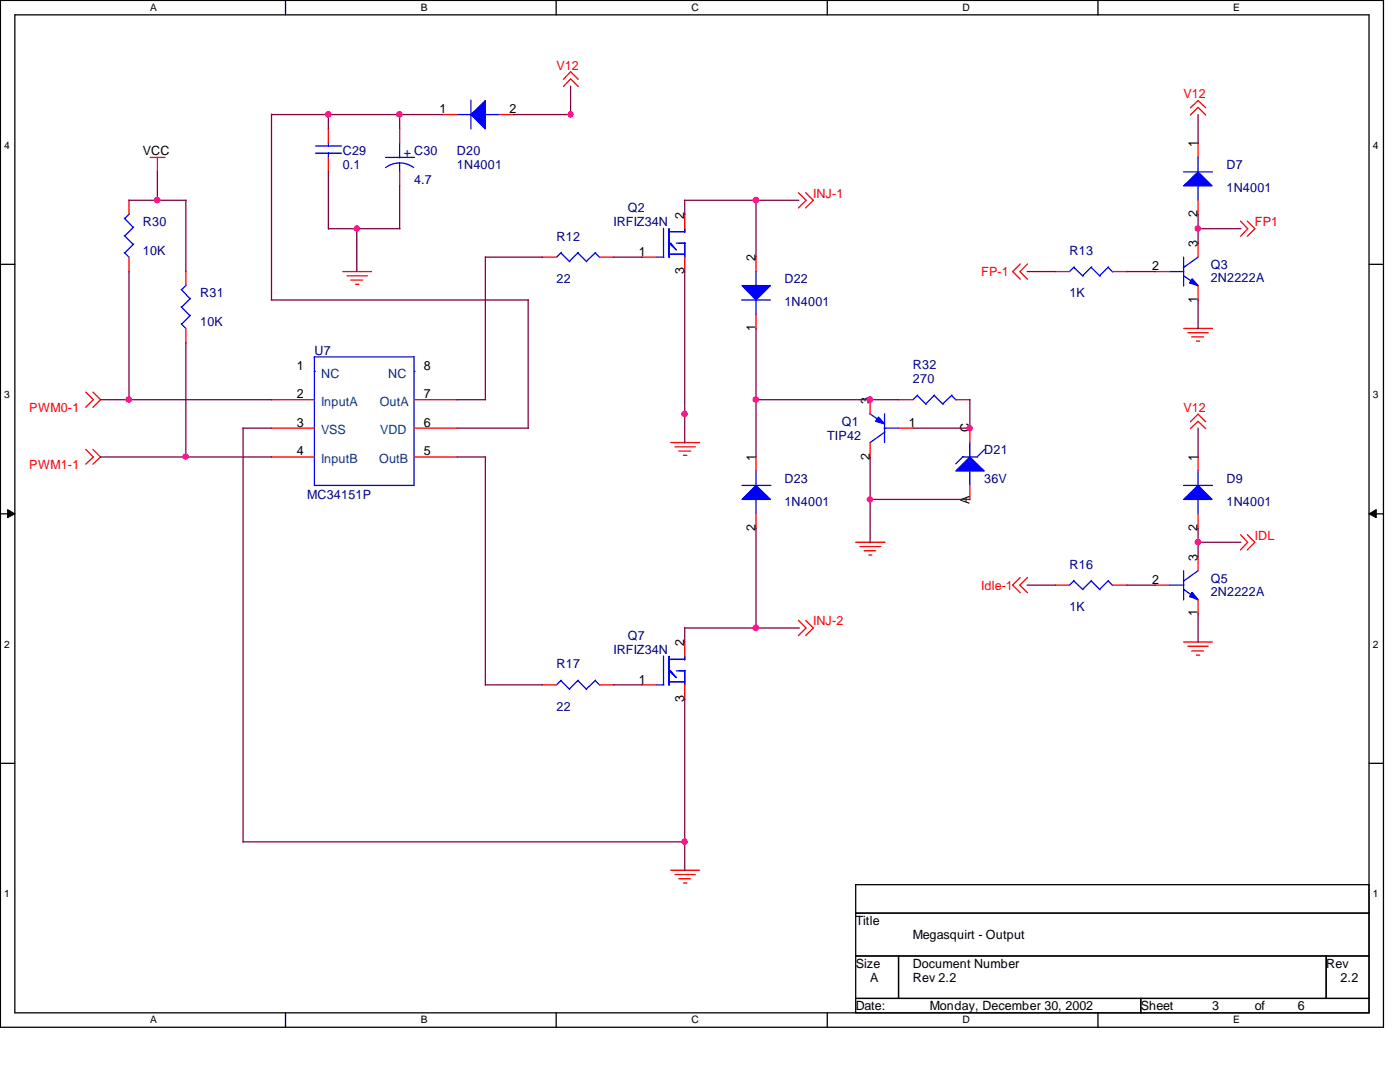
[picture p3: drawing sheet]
<svg xmlns="http://www.w3.org/2000/svg" width="279mm" height="216mm" viewBox="0 0 279 216" stroke-linecap="round" stroke-linejoin="round" font-family="sans-serif">
<g fill="none" stroke="#000" stroke-width=".25">
<path d="M.1 .1h276v204.9h-276zM3 3h270.2v199.1h-270.2zM57 .1v2.9M111 .1v2.9M165.1 .1v2.9M219.1 .1v2.9M.1 52.7h2.9M273.2 52.7h2.9M.1 102.5h2.9M273.2 102.5h2.9M.1 152.3h2.9M273.2 152.3h2.9"/>
<path d="M273.2 176.5h-102.4v25.6M170.8 182.2h102.4M170.8 190.8h102.4M170.8 199.2h102.4M179.3 190.8v8.4M227.7 199.2v2.9M264.7 190.8v8.4M57 202.1v2.9M111 202.1v2.9M165.1 202.1v2.9M219.1 202.1v2.9"/>
</g>
<g fill="#000" stroke="#000" stroke-width=".2">
<path d="M1.5 101.7l1.5 .8-1.5 .8z" fill-rule="evenodd"/>
<path d="M273.2 102.5l1.5-.8v1.6z" fill-rule="evenodd"/>
</g>
<g fill="none" stroke="#f00" stroke-width=".25">
<path d="M112.4 15.8l1.5-1.5 1.5 1.5M112.4 17.3l1.5-1.6 1.5 1.6M25.7 39.9v2.9M30 31.4h2.9M31.4 31.4v3M65.5 25.7v2.8M65.5 31.4v3M79.8 25.7v2.8M79.8 34.3v2.9M88.2 22.9h3M99.7 22.9h2.9M159.3 38.4l1.6 1.6-1.6 1.5"/>
<path d="M160.8 38.4l1.5 1.6-1.5 1.5M237.6 21.5l1.5-1.4 1.5 1.4M237.6 22.9l1.5-1.5 1.5 1.5M239.1 28.4v3M239.1 40v2.8M25.7 51.3v3M37.1 54.1v2.9M68.4 54.2h5.8M69.3 55h4M70 55.9h2.4M71 56.7h.6M108.1 51.3h3"/>
<path d="M119.6 51.3h2.9M128 51.3h3M136.7 42.7v2.9M136.7 51.3v3M150.9 51.2v3M203.6 52.7l-1.5 1.5 1.5 1.5M205.1 52.7l-1.6 1.5 1.6 1.5M210.6 54.2h2.8M222 54.2h3M230.5 54.2h2.9M239.1 48.4v2.9M239.1 57v2.9"/>
<path d="M247.6 44.1l1.4 1.5-1.4 1.6M248.9 44.1l1.5 1.5-1.5 1.6M17.1 78.2l1.5 1.6-1.5 1.5M18.5 78.2l1.6 1.6-1.6 1.5M37.1 65.5v3M54.1 79.8h8.6M82.6 79.8h8.7M150.9 62.7v2.9M173.7 79.7v2.9M179.2 79.8h3M190.8 79.8h2.8M236.2 65.5h5.8"/>
<path d="M237.1 66.4h4M237.8 67.2h2.4M238.8 68.1h.6M17.1 89.7l1.5 1.5-1.5 1.4M18.5 89.7l1.6 1.5-1.6 1.4M54.1 85.4h8.6M54.1 91.2h8.6M82.6 85.4h8.7M82.6 91.2h8.7M133.9 88.3h5.7M134.7 89.2h4.1M135.5 90h2.3"/>
<path d="M136.4 90.8h.7M150.9 91.1v2.9M173.7 88.3v3M179.3 85.4h3M193.5 85.3v3M193.5 96.9v2.8M237.6 84.2l1.5-1.6 1.5 1.6M237.6 85.5l1.5-1.4 1.5 1.4M239.1 91.1v2.9M150.9 102.5v3M170.8 108.2h5.8M171.6 109.1h4.2"/>
<path d="M172.5 109.9h2.3M173.4 110.7h.6M203.6 115.2l-1.5 1.6 1.5 1.5M205.1 115.2l-1.6 1.6 1.6 1.5M210.6 116.8h2.8M222 116.8h3M230.5 116.8h2.9M239.1 102.5v3M239.1 111v2.9M239.1 119.6v2.9M247.6 106.7l1.4 1.5-1.4 1.5M248.9 106.7l1.5 1.5-1.5 1.5"/>
<path d="M108.1 136.7h3M119.6 136.7h2.9M128 136.7h3M136.7 128v3M136.7 136.7v2.9M159.3 123.8l1.6 1.5-1.6 1.5M160.8 123.8l1.5 1.5-1.5 1.5M236.2 128.1h5.8M237.1 128.9h4M237.8 129.9h2.4M238.8 130.7h.6M133.9 173.7h5.7"/>
<path d="M134.7 174.5h4.1M135.5 175.3h2.3M136.4 176.2h.7"/>
</g>
<g fill="none" stroke="#00f" stroke-width=".25">
<path d="M94 20v5.7M63 30.6h5.2M63 29.1h5.2M65.5 28.5v.7M65.5 30.5v.9M77 31.4h5.7M79.8 32.5l1.4 .3 1.3 .6M79.8 32.5l-1.5 .3-1.3 .6M79.8 28.5v3M79.8 32.5v1.9M91.1 22.9h2.9M96.8 22.9h2.9"/>
<path d="M236.2 34.3h5.8M239.1 31.3v3M239.1 37v3M24.8 50.4l.9 .9M24.8 47l1.8 1.8M24.8 43.5l1.8 1.9M25.8 42.7l-.9 .9M26.7 48.7l-1.8 1.8M26.7 45.3l-1.8 1.8M36.2 57.7l1.7 1.9M37.2 56.9l-1 .9M38 59.5l-1.8 1.8"/>
<path d="M111.9 50.5l1.8 1.7M112 50.4l-.9 .9M115.3 50.5l1.8 1.7M115.4 50.4l-1.8 1.8M118.8 50.5l.9 .9M118.9 50.4l-1.9 1.8M131 51.3h1.5M132.4 45.6v5.7M133.4 46.2h3.3M133.5 45.6v5.8M133.5 50.7h3.2M135 48.5h1.7"/>
<path d="M136.7 45.6v.7M136.7 48.5v2.9M148 59.9h5.8M150.9 54.2v2.9M150.9 59.9v2.9M214.3 53.3l1.9 1.8M214.4 53.3l-1 .9M217.8 53.3l1.7 1.8M217.8 53.3l-1.7 1.7M221.1 53.3l1 1M221.2 53.3l-1.7 1.7M233.3 54.2h2.9"/>
<path d="M236.2 55l3 2.1M236.2 51.3v5.8M239.1 51.3l-3 2.1M36.2 64.6l.9 .9M36.2 61.2l1.7 1.8M38 62.9l-1.8 1.8M62.7 74.1h.1M62.7 71.2h19.9v25.7h-19.9zM82.6 74.1h.1M183 78.9l1.8 1.8M183.1 78.8l-.9 1M186.4 78.9l1.8 1.8"/>
<path d="M186.5 78.8l-1.8 1.8M189.9 78.9l.9 .9M190 78.8l-1.9 1.8M148.1 96.9h5.7M150.9 93.9v3M150.9 99.6v2.9M173.6 82.5l2.9 2.1M176.4 85.4h2.9M176.5 82.5v5.8M176.6 86.2l-2.9 2.1M192.1 91.2h3M192.2 91.1l-1.4 1.4"/>
<path d="M193.5 88.2v3M193.5 93.9v3M196.5 89.7l-1.5 1.5M236.2 96.9h5.8M239.1 93.9v3M239.1 99.6v2.9M214.3 115.9l1.9 1.8M214.4 115.8l-1 1M217.8 115.9l1.7 1.8M217.8 115.8l-1.7 1.8M221.1 115.9l1 .9M221.2 115.8l-1.7 1.8"/>
<path d="M233.3 116.8h2.9M236.2 113.9v5.8M236.2 117.6l3 2.1M239.1 113.9l-3 2.1M111.9 135.8l1.8 1.8M112 135.7l-.9 1M115.3 135.8l1.8 1.8M115.4 135.7l-1.8 1.8M118.8 135.8l.9 .9M118.9 135.7l-1.9 1.8M131 136.7h1.5M132.4 130.9v5.8"/>
<path d="M133.4 131.6h3.3M133.5 131v5.7M133.5 136.1h3.2M135 133.9h1.7M136.7 131v.7M136.7 133.9v2.8"/>
</g>
<g fill="#00f" stroke="#00f" stroke-width=".25">
<path d="M133.5 48.5h.4l1.1 1.4z" fill-rule="evenodd"/>
<path d="M190.8 94l2.7-2.8 2.9 2.8z" fill-rule="evenodd"/>
<path d="M133.5 133.9h.4l1.1 1.3z" fill-rule="evenodd"/>
<path d="M237.9 55.6l1.2 1.4-1.7-.5z" fill-rule="evenodd"/>
<path d="M237.9 118.2l1.2 1.4-1.7-.6z" fill-rule="evenodd"/>
<path d="M236.2 37.1l2.9-2.8 2.8 2.8z" fill-rule="evenodd"/>
<path d="M236.2 99.7l2.9-2.8 2.8 2.8z" fill-rule="evenodd"/>
<path d="M94 22.9l2.9-2.8v5.6z" fill-rule="evenodd"/>
<path d="M175.3 83.2l1.2 1.4-1.7-.5z" fill-rule="evenodd"/>
<path d="M148.1 57h5.7l-2.9 2.9z" fill-rule="evenodd"/>
<path d="M150.9 96.9l2.9 2.8h-5.7z" fill-rule="evenodd"/>
</g>
<g fill="none" stroke="#800040" stroke-width=".25">
<path d="M113.9 17.2v5.7M25.7 40h11.5M31.4 34.3v5.7M37.1 40v14.3M54.2 22.9h34.2M54.2 22.8v37.1M65.5 22.8v2.9M65.5 34.3v11.4M79.8 22.8v2.9M79.8 37v8.6M102.5 22.9h11.5M136.6 40h22.8"/>
<path d="M136.7 40v2.8M150.9 39.9v11.4M239.1 22.9v5.7M25.7 54.2v25.6M54.1 59.9h51.3M65.5 45.6h14.3M71.2 45.6v8.6M96.9 51.3h11.4M96.9 51.2v28.6M105.4 59.8v25.6M122.4 51.3h5.8M136.7 54.2v34.2"/>
<path d="M205 54.2h5.7M224.9 54.2h5.7M239 45.6h8.6M239.1 42.8v5.8M239.1 59.9v5.7M20.1 79.8h34.2M37.1 68.4v22.9M91.2 79.8h5.7M150.8 79.8h28.5M150.9 65.5v25.7M193.5 79.8v5.7M20.1 91.2h34.2"/>
<path d="M48.4 85.4h5.8M48.5 85.4v82.7M91.2 91.2h5.7M91.2 85.4h14.3M96.9 91.2v45.5M173.6 99.7h19.9M173.7 91.2v17.1M182.2 85.4h11.4M239.1 85.4v5.9M150.9 105.4v20M205 116.8h5.7M224.9 116.8h5.7"/>
<path d="M239 108.2h8.6M239.1 105.4v5.8M96.9 136.7h11.4M122.4 136.7h5.8M136.7 125.2v2.9M136.7 139.5v34.2M136.7 125.3h22.8M239.1 122.4v5.8M48.5 168h88.2"/>
</g>
<g fill="#f0f" stroke="#f0f" stroke-width=".25">
<circle cx="136.6" cy="82.6" r=".55"/>
<circle cx="136.6" cy="167.9" r=".55"/>
<circle cx="239.1" cy="45.6" r=".55"/>
<circle cx="239.1" cy="108.2" r=".55"/>
<circle cx="25.7" cy="79.7" r=".55"/>
<circle cx="37.1" cy="91.1" r=".52"/>
<circle cx="31.4" cy="39.9" r=".55"/>
<circle cx="65.5" cy="22.8" r=".55"/>
<circle cx="79.7" cy="22.8" r=".55"/>
<circle cx="71.2" cy="45.6" r=".53"/>
<circle cx="113.9" cy="22.8" r=".53"/>
<circle cx="150.8" cy="39.9" r=".55"/>
<circle cx="150.8" cy="125.3" r=".55"/>
<circle cx="173.6" cy="99.7" r=".52"/>
<circle cx="150.8" cy="79.7" r=".55"/>
<circle cx="173.6" cy="79.7" r=".55"/>
<circle cx="193.5" cy="85.4" r=".52"/>
</g>
<g font-size="2.5" fill="#f00">
<text x="111.1" y="13.9">V12</text>
<text x="236.2" y="19.6">V12</text>
<text x="162.3" y="39.5">INJ-1</text>
<text x="250.4" y="45.1">FP1</text>
<text x="195.8" y="55.1">FP-1</text>
<text x="5.8" y="82.1">PWM0-1</text>
<text x="236.2" y="82.1">V12</text>
<text x="5.8" y="93.6">PWM1-1</text>
<text x="250.4" y="107.8">IDL</text>
<text x="195.8" y="117.7">Idle-1</text>
<text x="162.3" y="124.8">INJ-2</text>
</g>
<g font-size="2.5">
<text x="87.7" y="22.6">1</text>
<text x="101.7" y="22.6">2</text>
<text x="239" y="29.4" transform="rotate(-90 239 29.4)">1</text>
<text x="28.5" y="30.9">VCC</text>
<text x="136.6" y="43.6" transform="rotate(-90 136.6 43.6)">2</text>
<text x="239" y="43.3" transform="rotate(-90 239 43.3)">2</text>
<text x="127.5" y="51.1">1</text>
<text x="150.8" y="52.2" transform="rotate(-90 150.8 52.2)">2</text>
<text x="230" y="53.8">2</text>
<text x="239" y="49.4" transform="rotate(-90 239 49.4)">3</text>
<text x="136.6" y="54.7" transform="rotate(-90 136.6 54.7)">3</text>
<text x="239" y="60.4" transform="rotate(-90 239 60.4)">1</text>
<text x="150.8" y="66" transform="rotate(-90 150.8 66)">1</text>
<text x="59.3" y="73.8">1</text>
<text x="84.6" y="73.8">8</text>
<text x="59.3" y="79.5">2</text>
<text x="84.6" y="79.5">7</text>
<text x="173.6" y="80.6" transform="rotate(-90 173.6 80.6)">3</text>
<text x="59.3" y="85.2">3</text>
<text x="84.6" y="85.2">6</text>
<text x="181.4" y="85.2">1</text>
<text x="193.5" y="86.3" transform="rotate(-90 193.5 86.3)">C</text>
<text x="59.3" y="90.8">4</text>
<text x="84.6" y="90.8">5</text>
<text x="150.8" y="92" transform="rotate(-90 150.8 92)">1</text>
<text x="173.6" y="91.7" transform="rotate(-90 173.6 91.7)">2</text>
<text x="239" y="92" transform="rotate(-90 239 92)">1</text>
<text x="193.5" y="100.5" transform="rotate(-90 193.5 100.5)">A</text>
<text x="150.8" y="105.9" transform="rotate(-90 150.8 105.9)">2</text>
<text x="239" y="105.9" transform="rotate(-90 239 105.9)">2</text>
<text x="239" y="111.9" transform="rotate(-90 239 111.9)">3</text>
<text x="230" y="116.5">2</text>
<text x="239" y="122.9" transform="rotate(-90 239 122.9)">1</text>
<text x="136.6" y="128.9" transform="rotate(-90 136.6 128.9)">2</text>
<text x="127.5" y="136.4">1</text>
<text x="136.6" y="140" transform="rotate(-90 136.6 140)">3</text>
<text x="170.8" y="184.6">Title</text>
<text x="182.2" y="187.4">Megasquirt - Output</text>
<text x="170.8" y="193.1">Size</text>
<text x="173.7" y="195.9">A</text>
<text x="182.2" y="195.9">Rev 2.2</text>
<text x="182.2" y="193.1">Document Number</text>
<text x="264.7" y="193.1">Rev</text>
<text x="267.5" y="195.9">2.2</text>
<text x="170.8" y="201.6">Date:</text>
<text x="185.6" y="201.6">Monday, December 30, 2002</text>
<text x="227.7" y="201.6">Sheet</text>
<text x="241.9" y="201.6">3</text>
<text x="250.4" y="201.6">of</text>
<text x="259" y="201.6">6</text>
</g>
<g font-size="2.5" fill="#000080">
<text x="68.4" y="30.9">C29</text>
<text x="68.4" y="33.8">0.1</text>
<text x="91.2" y="30.9">D20</text>
<text x="91.2" y="33.8">1N4001</text>
<text x="244.8" y="33.8">D7</text>
<text x="82.6" y="36.7">4.7</text>
<text x="244.8" y="38.4">1N4001</text>
<text x="28.5" y="45.1">R30</text>
<text x="122.4" y="45.1">IRFIZ34N</text>
<text x="125.3" y="42.3">Q2</text>
<text x="28.5" y="50.9">10K</text>
<text x="111.1" y="48">R12</text>
<text x="213.4" y="50.9">R13</text>
<text x="241.6" y="53.7">Q3</text>
<text x="40" y="59.4">R31</text>
<text x="111.1" y="56.6">22</text>
<text x="156.5" y="56.6">D22</text>
<text x="213.4" y="59.4">1K</text>
<text x="241.6" y="56.2">2N2222A</text>
<text x="40" y="65.1">10K</text>
<text x="156.5" y="61.1">1N4001</text>
<text x="62.7" y="70.8">U7</text>
<text x="182.2" y="73.6">R32</text>
<text x="182.2" y="76.5">270</text>
<text x="165.1" y="87.8">TIP42</text>
<text x="168" y="85">Q1</text>
<text x="196.4" y="90.7">D21</text>
<text x="61.3" y="99.5">MC34151P</text>
<text x="156.5" y="96.4">D23</text>
<text x="156.5" y="100.9">1N4001</text>
<text x="196.4" y="96.4">36V</text>
<text x="244.8" y="96.4">D9</text>
<text x="244.8" y="100.9">1N4001</text>
<text x="213.4" y="113.5">R16</text>
<text x="241.6" y="116.2">Q5</text>
<text x="241.6" y="118.9">2N2222A</text>
<text x="213.4" y="122">1K</text>
<text x="122.4" y="130.5">IRFIZ34N</text>
<text x="125.3" y="127.7">Q7</text>
<text x="111.1" y="133.3">R17</text>
<text x="111.1" y="141.9">22</text>
</g>
<text font-size="2.5" fill="#00f" x="80.6" y="31.2">+ C30</text>
<g font-size="2.5" fill="#004080">
<text x="64.1" y="75.4">NC</text>
<text x="77.5" y="75.4">NC</text>
<text x="64.1" y="81">InputA</text>
<text x="75.8" y="81">OutA</text>
<text x="64.1" y="86.7">VSS</text>
<text x="75.9" y="86.7">VDD</text>
<text x="64.1" y="92.4">InputB</text>
<text x="75.7" y="92.4">OutB</text>
</g>
<g font-size="2">
<text x="30" y="2.2">A</text>
<text x="84" y="2.2">B</text>
<text x="138" y="2.2">C</text>
<text x="192.1" y="2.2">D</text>
<text x="246.1" y="2.2">E</text>
<text x=".8" y="29.6">4</text>
<text x="274" y="29.6">4</text>
<text x=".8" y="79.4">3</text>
<text x="274" y="79.4">3</text>
<text x=".8" y="129.2">2</text>
<text x="274" y="129.2">2</text>
<text x=".8" y="179">1</text>
<text x="274" y="179">1</text>
<text x="30" y="204.2">A</text>
<text x="84" y="204.2">B</text>
<text x="138" y="204.2">C</text>
<text x="192.1" y="204.2">D</text>
<text x="246.1" y="204.2">E</text>
</g>
</svg>
